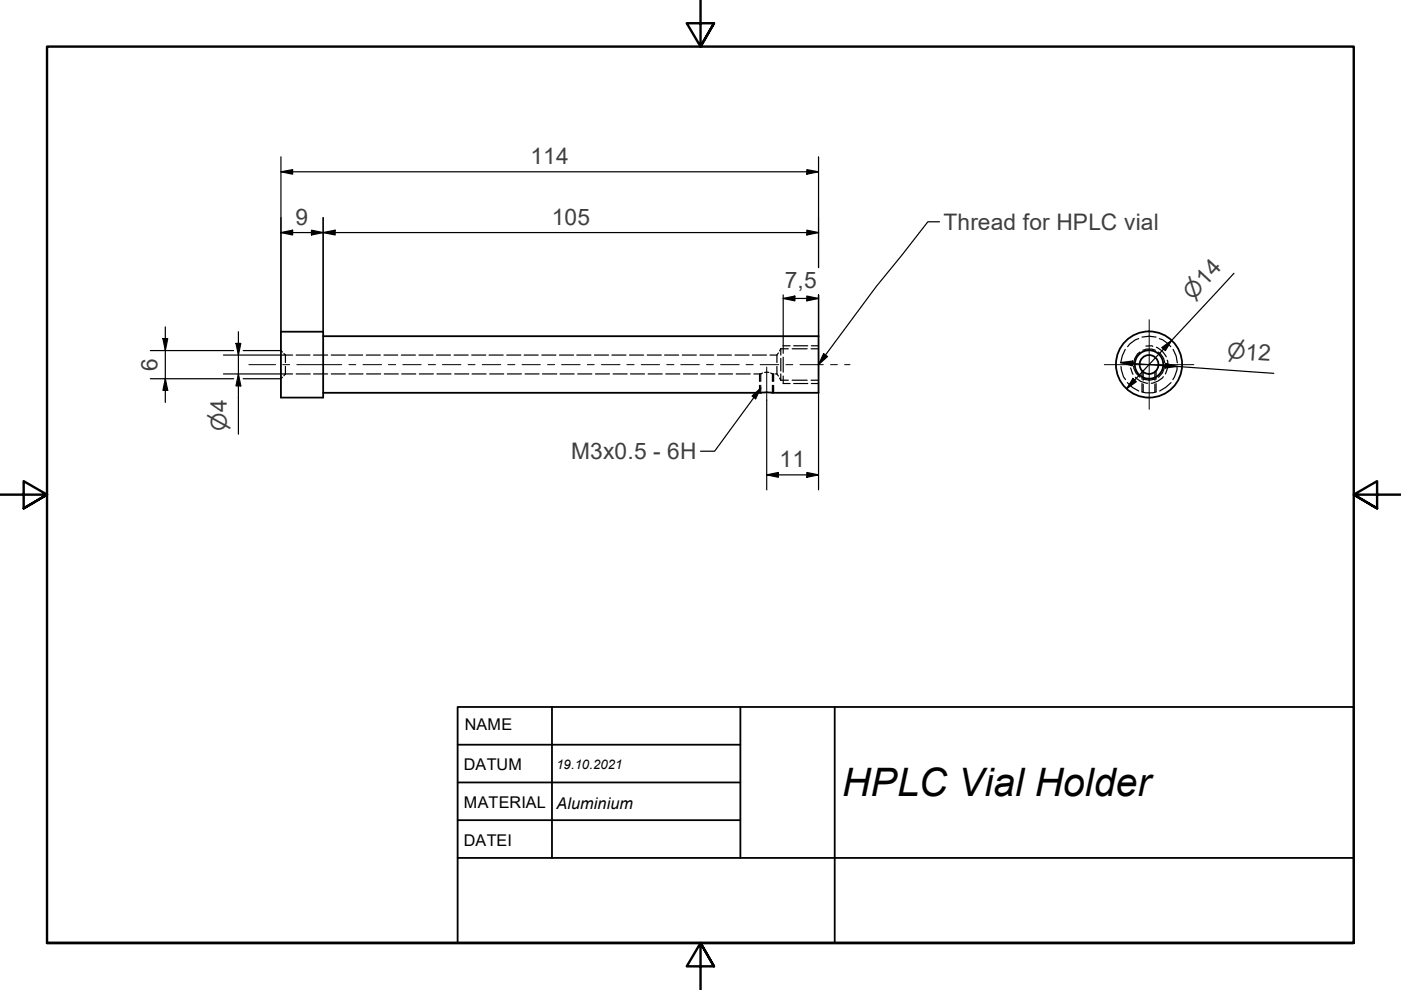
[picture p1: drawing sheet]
<svg xmlns="http://www.w3.org/2000/svg" width="297mm" height="210mm" viewBox="0 0 297 210" stroke-linecap="round" stroke-linejoin="round" font-family="sans-serif">
<!-- layer: Sichtbare Kanten(DIN) -->
<g fill="none" stroke="#000" stroke-width=".38">
<path d="M59.6 70.3h8.9v14h-8.9zM68.5 71.3h105v12h-9.8l-1.1-.1-1.2 .1h-92.9M97 149.9h190v50h-190zM97 157.9h60M117 149.9v32M157 149.9v32M177 149.9v50M97 165.9h60M97 173.9h60M97 181.9h80"/>
<circle cx="243.6" cy="77.3" r="7"/>
<circle cx="243.6" cy="77.3" r="2"/>
<circle cx="243.6" cy="77.3" r="3"/>
</g>
<!-- layer: Verdeckte Kanten(DIN) -->
<g fill="none" stroke="#000" stroke-width=".25">
<path d="M59.6 74.3l.3 .3M59.9 80l-.3 .3M60.2 75l.3 .3M60.5 75.3v1.6M60.5 77.7v1.6M60.5 79.3l-.3 .4M60.5 79.3h1.5M60.5 75.3h1.5M62.8 79.3h3M62.8 75.3h2.9M66.5 79.3h3M66.5 75.3h3"/>
<path d="M70.2 79.3h3M70.2 75.3h3M73.9 75.3h3M74 79.3h3M77.7 75.3h2.9M77.7 79.3h3M81.4 75.3h2.9M81.5 79.3h3M85.1 75.3h3M85.2 79.3h2.9M88.8 75.3h3M88.9 79.3h3"/>
<path d="M92.5 75.3h3M92.6 79.3h3M96.3 75.3h3M96.4 79.3h3M100 75.3h3M100.1 79.3h3M103.7 75.3h3M103.8 79.3h3M107.4 75.3h3M107.6 79.3h3M111.1 75.3h3M111.3 79.3h3"/>
<path d="M114.9 75.3h3M115 79.3h3M118.6 75.3h3M118.7 79.3h3M122.3 75.3h3M122.5 79.3h3M126 75.3h3M126.2 79.3h3M129.7 75.3h3M130 79.3h3M133.5 75.3h3M133.7 79.3h3"/>
<path d="M137.2 75.3h3M137.4 79.3h3M140.9 75.3h3M141.2 79.3h2.9M144.7 75.3h2.9M144.9 79.3h3M148.4 75.3h2.9M148.6 79.3h3M152.1 75.3h3M152.3 79.3h3M155.8 75.3h3M156.1 79.3h3"/>
<path d="M159.5 75.3h3M159.8 79.3h1.5M161 79.3v1.6M161.3 79.3v1.6M161.7 79.1l-.4 .2M162.1 79h.9M163.3 75.3h1.4M163.4 79.1l.4 .2M163.8 79.3v1.6M163.8 79.3h.3M164 79.3v1.6M164.4 79.3h.3"/>
<path d="M164.7 75.3v1.6M164.7 77.7v1.6M164.7 79.3l.3 .4M165 74.8l-.3 .5M165.5 73.9v1.4M165.5 76v2.6M165.5 79.3v1.3M165.5 73.9l-.2 .5M165.5 73.9h1.6M166.1 79.7v1.6h1.4M166.1 75.7v3.2M167.5 73.3h-1.4v1.6"/>
<path d="M168 73.9h3.1M168.3 73.3h3M172 73.9h1.5M172 73.3h1.5M237.7 77.7l.5 2.2 .4 .6M238.6 74.1l-.7 1.4-.3 1.4M239.7 78l.5 1.3M240.3 77.6a3.4 3.4 0 0 0 1.4 2.4M240.7 80a3.7 3.7 0 0 0 2.6 1.3M241.4 71.8l-.7 .2-1.2 .9-.4 .6M241.7 74.6l-.5 .4-.6 1-.3 .9M242.1 71.5l1.5-.2 1.5 .2"/>
<path d="M242.1 78.6v1.8M242.3 74.3l.8-.3h1.1l.8 .3M242.4 78.9v1.7M243 73.4l1.2-.1 .2 .1M244.9 78.9v1.7M245.1 78.6v1.8M245.2 73.6a3.8 3.8 0 0 1 2.1 2.1M245.6 74.6l.5 .4 .6 1 .3 .9M245.8 71.8l.7 .2 1.7 1.5M246.6 79.9a3.8 3.8 0 0 1-2.5 1.4M246.9 77.6a2.87 2.87 0 0 1-1.3 2.4M247.5 76.4a3.5 3.5 0 0 1-.4 2.9"/>
<path d="M248.7 74.1l.7 1.4 .2 1.4M249.6 77.7v.7l-.9 2.1M161 81.7v1.6M161.3 81.7v1.6M163.8 81.7v1.6M164 81.7v1.6M165.3 80.2l.2 .4M165.5 80.6h1.6M168 80.6h3.1M168.3 81.3h3M172 80.6h1.5M172 81.3h1.5"/>
<path d="M239 81.1l1.1 1 1.3 .8M242.1 81.3v1.8l.8 .2h1.5l.7-.2v-1.8M242.3 80.3a2.96 2.96 0 0 0 2.7 0M242.4 81.4v1.8M244.9 81.4v1.8M248.3 81.1l-1.2 1-1.2 .8"/>
</g>
<!-- layer: Rahmen_0 -->
<path d="M148.5 -.1v10l-2.9-5h5.8l-2.9 5 2.9-5M0 104.9h10l-5-2.9v5.8l5-2.9-5 2.9M297 104.9h-10l5-2.9v5.8l-5-2.9 5 2.9M10 199.9v-190h277v190h-277h277M151.4 204.9l-2.9-5 2.9 5h-5.8l2.9-5v10" fill="none" stroke="#000" stroke-width=".51"/>
<!-- layer: Skizziergeometrie(DIN) -->
<path d="M177 181.9h110" fill="none" stroke="#000" stroke-width=".38"/>
<g fill="none" stroke="#000" stroke-width=".25">
<path d="M59.6 36.4l2.4-.4v.9zM59.6 36.4h113.9M59.6 33.2v37.1M171.1 36l2.4 .4-2.4 .5zM173.5 33.2v23.5M59.6 49.3l2.4-.5v1zM59.6 49.3h113.9M66 48.8l2.5 .5-2.5 .5zM68.5 49.3l2.6-.5v1zM68.5 46.1v24.2M171.1 48.8l2.4 .5-2.4 .5zM261.6 57.9l-22.7 24.5"/>
<path d="M31.9 74.3h17.6M34.5 71.8h1.1l-.5 2.5zM35.1 69.3v16M47.4 79.3h13.1M47.4 75.3h13.1M50 72.8h1.1l-.6 2.5zM50.5 79.3l.6 2.5h-1.1zM50.5 70.3v21.7M51.6 74.3h8M166.1 63.3l2.4-.5v1zM166.1 63.3h7.4M166.1 62.5v10.8"/>
<path d="M171.1 62.8l2.4 .5-2.4 .5zM173.5 62.5v8.8M237.6 76.9l2.6-.3-.1 1zM237.6 76.9l32.5 2.3M246.3 73.7l2.1-1.5-1.3 2.1zM247.1 77.1l2.5 .6-2.5 .3zM31.9 80.3h17.6M35.1 80.3l.5 2.5h-1.1zM51.6 80.3h8M162.6 84.8v19.1M173.5 83.3v20.6M240.2 80.2l.7 .7-2 1.5z"/>
<path d="M162.6 100.7l2.4-.5v1zM162.6 100.7h10.9M171.1 100.2l2.4 .5-2.4 .5z"/>
</g>
<g fill="#000">
<path d="M59.6 36.4l2.4-.4v.9zM171.1 36l2.4 .4-2.4 .5zM59.6 49.3l2.4-.5v1zM66 48.8l2.5 .5-2.5 .5zM68.5 49.3l2.6-.5v1zM171.1 48.8l2.4 .5-2.4 .5zM34.5 71.8h1.1l-.5 2.5zM50 72.8h1.1l-.6 2.5zM166.1 63.3l2.4-.5v1zM171.1 62.8l2.4 .5-2.4 .5zM237.6 76.9l2.6-.3-.1 1zM246.3 73.7l2.1-1.5-1.3 2.1z"/>
<path d="M247.1 77.1l2.5 .6-2.5 .3zM35.1 80.3l.5 2.5h-1.1zM50.5 79.3l.6 2.5h-1.1zM240.2 80.2l.7 .7-2 1.5zM162.6 100.7l2.4-.5v1zM171.1 100.2l2.4 .5-2.4 .5z"/>
</g>
<!-- layer: Symbole(DIN) -->
<path d="M174.6 75l.9 .6-2 1.7zM159.4 84l1.9-1.7-1.1 2.3z" fill="#000"/>
<path d="M199.2 47h-2.5l-11 13.8-12.1 16.4 1-2.2 .9 .6-1.8 1.6M159.4 84l1.9-1.7-1.1 2.3zM161.3 82.3l-9.8 13.4h-3" fill="none" stroke="#000" stroke-width=".25"/>
<!-- layer: Mittelpunktmarkierung(DIN) -->
<path d="M234.1 77.3h19M243.6 67.8v19" fill="none" stroke="#000" stroke-width=".21"/>
<!-- layer: Mittellinie(DIN) -->
<g fill="none" stroke="#000" stroke-width=".21">
<path d="M52.8 77.3h5.6M59.9 77.3h1.5M62.9 77.3h9.6M74 77.3h1.4M77 77.3h3.9M82.4 77.3h1.5M85.4 77.3h3.9M90.8 77.3h1.5M93.8 77.3h3.9M99.3 77.3h1.4M102.2 77.3h4M107.6 77.3h1.6"/>
<path d="M110.7 77.3h3.9M116.1 77.3h1.5M119.1 77.3h3.9M124.5 77.3h1.5M127.5 77.3h3.9M132.9 77.3h1.5M136 77.3h3.8M141.4 77.3h1.5M144.3 77.3h4M149.8 77.3h1.5M152.8 77.3h3.9M158.2 77.3h1.5"/>
<path d="M161.2 77.3h3.9M162.6 77.8v7M166.6 77.3h1.5M169.6 77.3h5M176.1 77.3h1.4M179.1 77.3h1.1"/>
</g>
<text font-size="8.3" x="178.6" y="168.8">HPLC Vial Holder</text>
<g font-size="4.8" fill="#3f3f3f">
<text x="112.5" y="34.8">114</text>
<text x="62.7" y="47.7">9</text>
<text x="117" y="47.7">105</text>
<text x="200" y="48.8">Thread for HPLC vial</text>
<text x="166.4" y="61">7,5</text>
<text x="33.4" y="78.6" transform="rotate(-90 33.4 78.6)">6</text>
<text x="121.1" y="97.4">M3x0.5 - 6H</text>
<text x="165.3" y="99.1">11</text>
</g>
<g font-size="4.6" fill="#3f3f3f">
<text x="252.9" y="63.7" transform="rotate(-47 252.9 63.7)">⌀14</text>
<text x="260.1" y="76" transform="rotate(4 260.1 76)">⌀12</text>
<text x="48.1" y="91.3" transform="rotate(-90 48.1 91.3)">⌀4</text>
</g>
<g font-size="3.4">
<text x="98.6" y="154.8">NAME</text>
<text x="98.4" y="163.2">DATUM</text>
<text x="98.4" y="171.4">MATERIAL</text>
<text x="118" y="171.4">Aluminium</text>
<text x="98.4" y="179.4">DATEI</text>
</g>
<text font-size="2.8" x="118" y="163.1">19.10.2021</text>
</svg>
